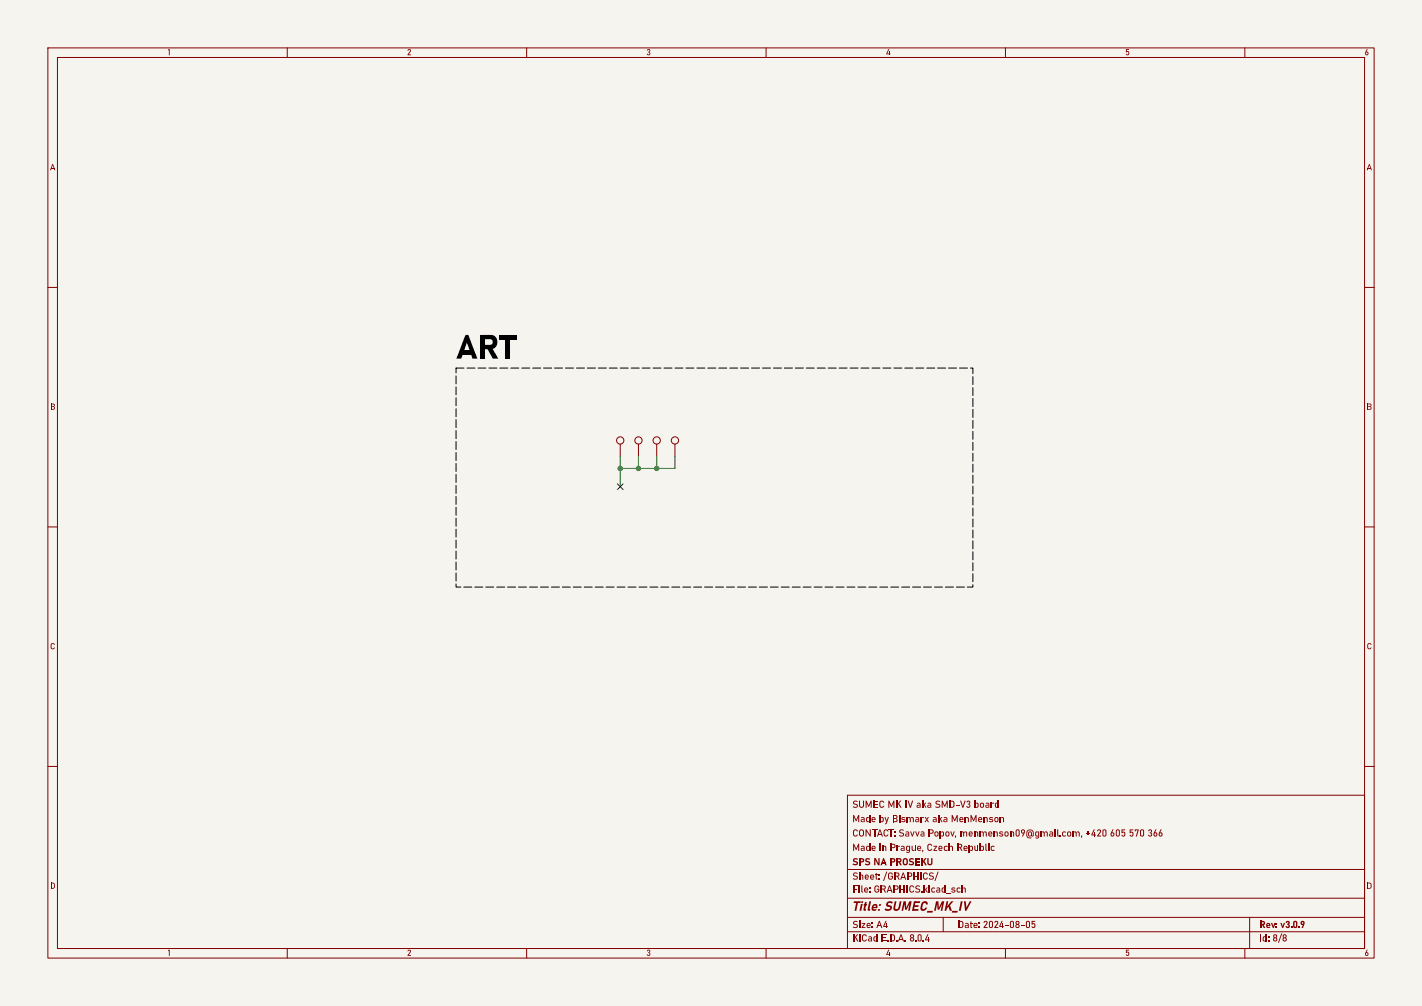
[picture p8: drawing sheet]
<svg xmlns="http://www.w3.org/2000/svg" width="297mm" height="210mm" viewBox="0 0 297 210" stroke-linecap="round" stroke-linejoin="round" font-family="sans-serif">
<path d="M0 0h297v210h-297z" fill="#f5f4ef" stroke="#f5f4ef" stroke-width=".21"/>
<g fill="none" stroke="#840000" stroke-width=".21">
<path d="M10 10h277v190h-277zM12 12h273v186h-273zM60 10v2M110 10v2M160 10v2M210 10v2M260 10v2M10 60h2M285 60h2M129.5 92.7v2.6M133.3 92.7v2.6M137.2 92.7v2.6"/>
<path d="M141 92.7v2.6M10 110h2M285 110h2M10 160h2M285 160h2M177 166h108v32h-108zM60 198v2M110 198v2M160 198v2M177 194.5h108M177 191.5h108M177 187.5h108"/>
<path d="M177 181.5h108M197 191.5v3M210 198v2M260 198v2M261 191.5v6.5"/>
<circle cx="129.5" cy="91.9" r=".76"/>
<circle cx="133.3" cy="91.9" r=".76"/>
<circle cx="137.2" cy="91.9" r=".76"/>
<circle cx="141" cy="91.9" r=".76"/>
</g>
<path d="M95.2 76.8h108v45.8h-108z" fill="none" stroke="#000" stroke-width=".21" stroke-dasharray="1.7 .6"/>
<path d="M129.5 95.3v6.3M133.3 95.3v2.5M137.2 95.3v2.5M141 95.3v2.5h-11.5" fill="none" stroke="#009600" stroke-width=".21"/>
<path d="M128.9 101l1.2 1.2M130.1 101l-1.2 1.2" fill="none" stroke="#000084" stroke-width=".21"/>
<g fill="#009600" stroke="#009600" stroke-width=".21">
<circle cx="129.5" cy="97.8" r=".46"/>
<circle cx="133.3" cy="97.8" r=".46"/>
<circle cx="137.2" cy="97.8" r=".46"/>
</g>
<text font-size="7" x="95.2" y="75.7">ART</text>
<text font-size="2.8" fill="#840000" x="178" y="190.7">Title:SUMEC_MK_IV</text>
<g font-size="2.1" fill="#840000">
<text x="178" y="172.1">Madeby Bismarx aka MenMenson</text>
<text x="178" y="169.1">SUMECMK IV aka SMD-V3board</text>
<text x="178" y="178.1">Madein Prague, CzechRepublic</text>
<text x="178" y="175.1">CONTACT:</text>
<text x="187.6" y="175.1">SavvaPopov,menmenson09@gmail.com,+420</text>
<text x="231.8" y="175.1">605</text>
<text x="235.8" y="175.1">570</text>
<text x="239.7" y="175.1">366</text>
<text x="178" y="184.1">Sheet: /GRAPHICS/</text>
<text x="178" y="181.1">SPSNAPROSEKU</text>
<text x="178" y="186.8">File: GRAPHICS.kicad_sch</text>
<text x="178" y="197">KiCadE.D.A.8.0.4</text>
<text x="178" y="194.2">Size:A4</text>
<text x="200" y="194.2">Date:2024-08-05</text>
<text x="263" y="194.2">Rev:v3.0.9</text>
<text x="263" y="197">Id: 8/8</text>
</g>
<g font-size="1.8" fill="#840000">
<text x="35" y="11.9">1</text>
<text x="85" y="11.9">2</text>
<text x="135" y="11.9">3</text>
<text x="185" y="11.9">4</text>
<text x="235" y="11.9">5</text>
<text x="285" y="11.9">6</text>
<text x="10.4" y="35.9">A</text>
<text x="285.4" y="35.9">A</text>
<text x="10.4" y="85.9">B</text>
<text x="285.4" y="85.9">B</text>
<text x="10.4" y="135.9">C</text>
<text x="285.4" y="135.9">C</text>
<text x="10.4" y="185.9">D</text>
<text x="285.4" y="185.9">D</text>
<text x="35" y="199.9">1</text>
<text x="85" y="199.9">2</text>
<text x="135" y="199.9">3</text>
<text x="185" y="199.9">4</text>
<text x="235" y="199.9">5</text>
<text x="285" y="199.9">6</text>
</g>
</svg>
